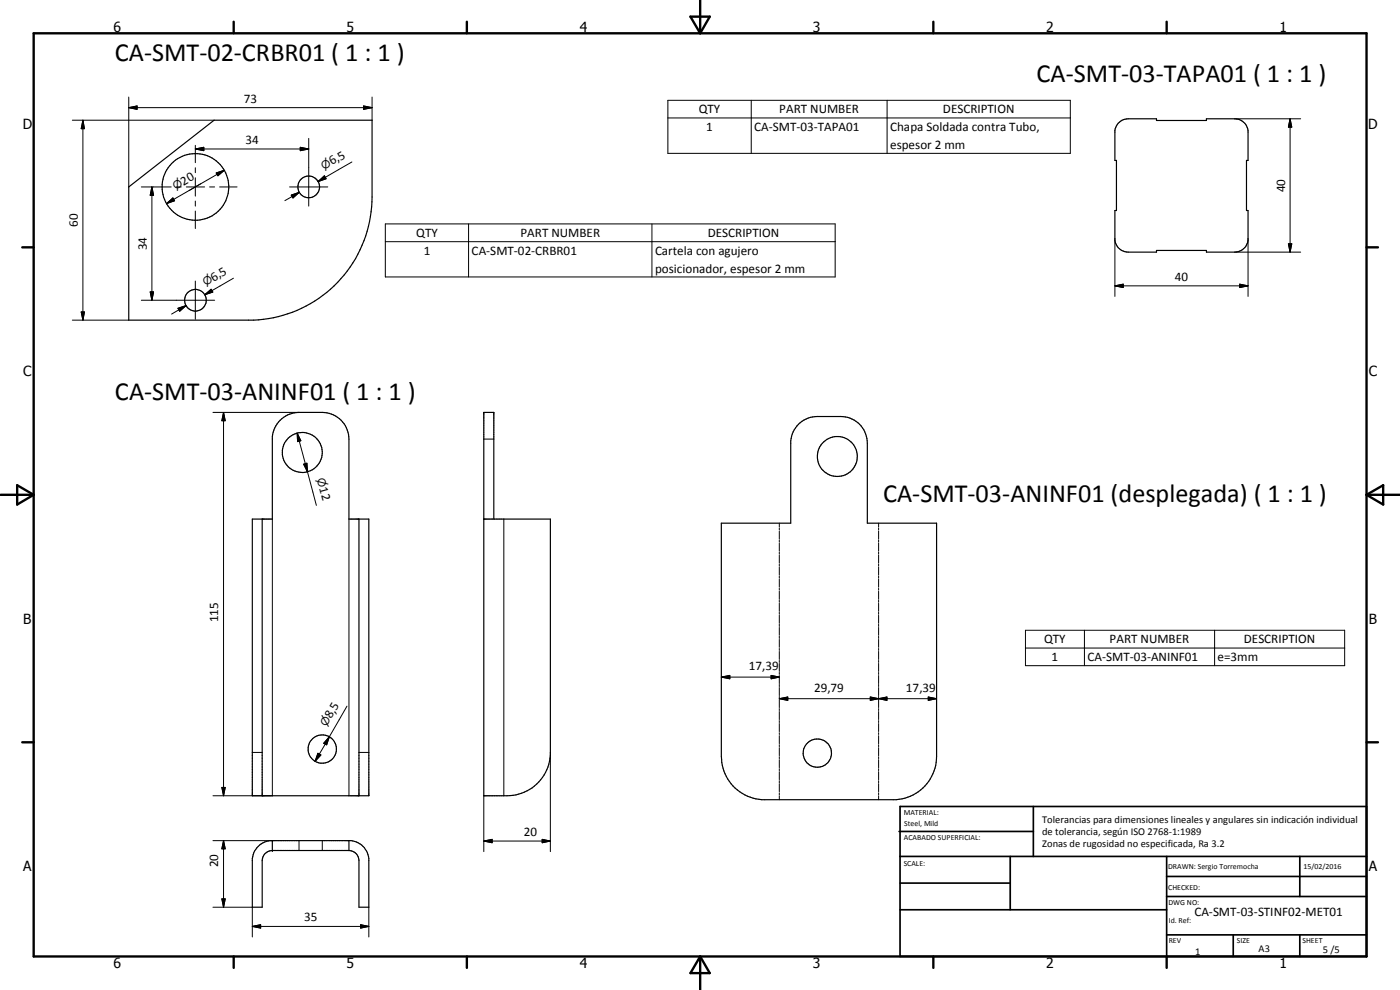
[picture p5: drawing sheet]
<svg xmlns="http://www.w3.org/2000/svg" width="420mm" height="297mm" viewBox="0 0 420 297" stroke-linecap="round" stroke-linejoin="round" font-family="sans-serif">
<g fill="none" stroke="#000" stroke-width=".35">
<path d="M335.6 37l1.5-1.1 1.5-.3h8.5v.6h15v-.6h8.5a4.1 4.1 0 0 1 4 3.6v8.9h-.5v15.1h.5v8.9a4.1 4.1 0 0 1-4 3.5h-8.5v-.5h-15v.5h-8.5a4.1 4.1 0 0 1-4-3.5v-8.9h.5v-15.1h-.5v-8.9l.2-1zM38.6 56.1l25.7-20h47.4v23a37 37 0 0 1-35.6 37h-37.5zM84.1 126.1a7.8 7.8 0 0 1 5.6-2.4h7a8 8 0 0 1 8 8v24h6v83.1h-35v-83.1h6v-24.6a8 8 0 0 1 2.4-5zM239.6 127.3a7.9 7.9 0 0 1 5.7-2.3h7a7.9 7.9 0 0 1 8 8v24h20.8v69.9a13 13 0 0 1-12.1 13h-40.4a13 13 0 0 1-12.1-13v-69.9h20.8v-24.8l.7-2.6zM78.7 155.7v83.1M107.7 155.7v83.1M145.2 155.7h20v71a13 13 0 0 1-13 12.1h-7v-115.1h3v32M81.7 255.2a3 3 0 0 0-3 3v14h-3v-14.6a6 6 0 0 1 5.4-5.4h24.2a5.9 5.9 0 0 1 5.4 5.4v14.6h-3v-14a3 3 0 0 0-3-3M81.7 252.2v3M81.7 255.2h23M104.7 252.2v3"/>
<circle cx="58.7" cy="56.1" r="10"/>
<circle cx="92.6" cy="56.1" r="3.2"/>
<circle cx="58.7" cy="90.1" r="3.3"/>
<circle cx="90.7" cy="135.7" r="6"/>
<circle cx="251.3" cy="137" r="6"/>
<circle cx="96.7" cy="224.7" r="4.2"/>
<circle cx="245.3" cy="226" r="4.2"/>
</g>
<g fill="none" stroke="#000" stroke-width=".3">
<path d="M21.7 36.1h42.6M24.9 36.1l.4 2.5h-.9zM24.9 36.1v60M38.6 32.3l2.5-.5v1zM38.6 32.3h73.1M38.6 29.1v27M109.1 31.8l2.6 .5-2.6 .5zM111.7 29.1v7M200.4 30.1h120.8v15.9h-120.8zM200.4 35.4h120.8M225.5 30.1v15.9M266.2 30.1v15.9"/>
<path d="M370.6 35.6h19.7M387.2 35.6l.5 2.5h-1zM387.2 35.6v40M42.4 56.1h9M45.6 56.1l.5 2.5h-1zM45.6 56.1v34M52.9 56.1h1.5M55.9 56.1h5.5M58.6 44.7l2.6-.5v1zM58.6 43.6v5.2M58.6 50.3v1.5M58.6 53.3v5.5"/>
<path d="M58.6 44.7h34.1M60.3 55.1l-3.6 2.1M62.9 56.1h1.5M64.9 51.9l2.4-.8-1.9 1.6zM65.9 56.1h5.3M67.3 51.1l-17.3 10M86.9 56.1h11.5M87.4 58.5l2.4-.8-1.9 1.7zM89.8 57.7l-4.3 2.5M90.1 44.2l2.6 .5-2.6 .5zM92.7 41.5v20.3M95.5 54.5l1.9-1.8 .5 .9z"/>
<path d="M97.6 53.2l-2.1 1.3M105.6 48.6l-10.1 5.9M50 61.1l1.9-1.7 .5 .8zM58.6 60.3v1.5M58.6 63.3v5.3M115.6 67.2h135v15.9h-135zM115.6 72.5h135M140.6 67.2v15.9M195.7 67.2v15.9M334.6 71.6v17.3M370.6 75.6h19.7M374.6 71.6v17.3"/>
<path d="M386.7 73.2h1l-.5 2.4zM21.7 96.1h16.9M24.4 93.6h.9l-.4 2.5zM42.4 90.1h22M45.1 87.6h1l-.5 2.5zM53.4 92.5l2.4-.8-1.9 1.7zM55.8 91.7l-4.3 2.5M58.6 84.3v11.5M61.5 88.4l1.9-1.6 .5 .8zM63.6 87.2l-2.1 1.2M70.1 83.5l-8.6 4.9M334.6 85.8l2.5-.5v1z"/>
<path d="M334.6 85.8h40M372.1 85.3l2.5 .5-2.5 .5zM63.9 123.7h25.8M67.1 123.7l.5 2.5h-1zM67.1 123.7v115.1M89.2 130l1.1 2.2-1 .3zM89.2 130l5.7 21.6M91.1 139.3l1-.3 .2 2.6zM145.2 131.7h3M81.7 155.7v83.1h-17.8M104.7 155.7v83.1M151.2 155.7v83.1"/>
<path d="M233.9 157v1.2M233.9 158.5v.5M233.9 159.4v2.4M263.7 157v1.2M263.7 158.5v.5M263.7 159.4v2.4M233.9 162.1v.6M233.9 163v2.4M233.9 165.7v.6M233.9 166.6v2.4M233.9 169.3v.6M233.9 170.2v2.4"/>
<path d="M233.9 172.9v.6M233.9 173.8v2.4M233.9 176.5v.6M233.9 177.4v2.4M263.7 162.1v.6M263.7 163v2.4M263.7 165.7v.6M263.7 166.6v2.4M263.7 169.3v.6M263.7 170.2v2.4M263.7 172.9v.6M263.7 173.8v2.4"/>
<path d="M263.7 176.5v.6M263.7 177.4v2.4M233.9 180.1v.6M233.9 181v2.4M233.9 183.7v.6M233.9 184.6v2.4M233.9 187.3v.7M233.9 188.3v2.3M233.9 190.9v.7M233.9 191.9v2.3M233.9 194.6v.6M233.9 195.5v2.4"/>
<path d="M233.9 198.2v.6M233.9 199.1v2.4M263.7 180.1v.6M263.7 181v2.4M263.7 183.7v.6M263.7 184.6v2.4M263.7 187.3v.7M263.7 188.3v2.3M263.7 190.9v.7M263.7 191.9v2.3M263.7 194.6v.6M263.7 195.5v2.4"/>
<path d="M263.7 198.2v.6M263.7 199.1v2.4M307.8 189.1h95.8v10.6h-95.8zM307.8 194.4h95.8M325.4 189.1v10.6M364.5 189.1v10.6M104.1 211.9l-5.3 9.2M216.5 203.2l2.5-.6v1.1zM216.5 203.2h17.4M231.4 202.6l2.5 .6-2.5 .5zM233.9 209.6l2.5-.5v1zM233.9 201.8v.6"/>
<path d="M233.9 202.7v2.4M233.9 205.4v.6M233.9 206.3v2.4M233.9 209v.6M233.9 209.9v2.4M233.9 212.6v.6M233.9 213.5v2.4M233.9 216.2v.6M233.9 217.1v2.4M233.9 219.8v.6M233.9 209.6h47.2M261.2 209.1l2.5 .5-2.5 .5z"/>
<path d="M261.2 209.1v1l5-1v1zM263.7 209.6l2.5-.5v1zM263.7 201.8v.6M263.7 202.7v2.4M263.7 205.4v.6M263.7 206.3v2.4M263.7 209v.6M263.7 209.9v2.4M263.7 212.6v.6M263.7 213.5v2.4M263.7 216.2v.6M263.7 217.1v2.4"/>
<path d="M263.7 219.8v.6M278.6 209.1l2.5 .5-2.5 .5zM66.6 236.3h1l-.5 2.5zM75.7 225.8h3M95.4 226l.9 .5-1.7 1.9zM98.8 221.1l-.8 2.4-.9-.5zM98.8 221.1l-4.2 7.3M107.7 225.8h3M145.2 238.8v16.7M165.2 225.8v29.7M233.9 220.7v2.4M233.9 223.4v.6"/>
<path d="M233.9 224.3v2.4M233.9 227v.6M233.9 227.9v2.4M233.9 230.6v.6M233.9 231.5v2.4M233.9 234.2v.7M233.9 235.1v2.4M233.9 237.9v.6M233.9 238.8v1.1M263.7 220.7v2.4M263.7 223.4v.6M263.7 224.3v2.4"/>
<path d="M263.7 227v.6M263.7 227.9v2.4M263.7 230.6v.6M263.7 231.5v2.4M263.7 234.2v.7M263.7 235.1v2.4M263.7 237.9v.6M263.7 238.8v1.1M63.9 252.2h17.8M67.1 252.2l.5 2.5h-1zM67.1 252.2v20M89.7 252.2v3"/>
<path d="M96.7 252.2v3M145.2 252.3l2.5-.5v1.1zM145.2 252.3h20M162.7 251.8l2.5 .5-2.5 .6zM63.9 272.2h11.8v8.9M66.6 269.7h1l-.5 2.5zM75.7 278l2.5-.5v1zM75.7 278h35M108.2 277.5l2.5 .5-2.5 .5zM110.7 272.2v8.9"/>
</g>
<g fill="#000">
<circle cx="81.7" cy="252.2" r=".18"/>
<circle cx="81.7" cy="255.2" r=".18"/>
</g>
<g fill="none" stroke="#000" stroke-width=".71">
<path d="M10.1 10h400v277h-400zM70.1 6.5v3.5M140.1 6.5v3.5M207.2 5h5.8l-2.9 5zM210.1 0v10M280.1 6.5v3.5M350.1 6.5v3.5M6.7 74.2h3.4M410.1 74.2h3.4M.2 148.5h9.9M5.2 145.6l4.9 2.9-4.9 2.9zM410.1 148.5h10"/>
<path d="M410.1 148.5l5-2.9v5.8zM6.7 222.7h3.4M410.1 222.7h3.4M70.1 287v3.4M140.1 287v3.4M210.1 287v10M210.1 287l2.9 5h-5.8zM280.1 287v3.4M350.1 287v3.4"/>
</g>
<g fill="none" stroke="#000" stroke-width=".51">
<path d="M269.8 249.5h40.3M270.1 242h140v45h-140zM270.1 257h140M303.2 257v16M310.1 242v15M350.1 257v30M390.1 257v12M270.1 265h33.1M270.1 273h80M350.1 269h60M350.1 263h60M350.1 280.5h60"/>
<path d="M370.1 280.5v6.5M390.1 280.5v6.5"/>
</g>
<g fill="#000">
<path d="M24.9 36.1l.4 2.5h-.9zM38.6 32.3l2.5-.5v1zM109.1 31.8l2.6 .5-2.6 .5zM387.2 35.6l.5 2.5h-1zM45.6 56.1l.5 2.5h-1zM50 61.1l1.9-1.7 .5 .8zM58.6 44.7l2.6-.5v1zM64.9 51.9l2.4-.8-1.9 1.6zM87.4 58.5l2.4-.8-1.9 1.7zM90.1 44.2l2.6 .5-2.6 .5zM95.5 54.5l1.9-1.8 .5 .9zM386.7 73.2h1l-.5 2.4z"/>
<path d="M24.4 93.6h.9l-.4 2.5zM45.1 87.6h1l-.5 2.5zM53.4 92.5l2.4-.8-1.9 1.7zM61.5 88.4l1.9-1.6 .5 .8zM334.6 85.8l2.5-.5v1zM372.1 85.3l2.5 .5-2.5 .5zM67.1 123.7l.5 2.5h-1zM89.2 130l1.1 2.2-1 .3zM91.1 139.3l1-.3 .2 2.6zM216.5 203.2l2.5-.6v1.1zM231.4 202.6l2.5 .6-2.5 .5zM233.9 209.6l2.5-.5v1z"/>
<path d="M261.2 209.1l2.5 .5-2.5 .5zM263.7 209.6l2.5-.5v1zM278.6 209.1l2.5 .5-2.5 .5zM66.6 236.3h1l-.5 2.5zM95.4 226l.9 .5-1.7 1.9zM98.8 221.1l-.8 2.4-.9-.5zM67.1 252.2l.5 2.5h-1zM145.2 252.3l2.5-.5v1.1zM162.7 251.8l2.5 .5-2.5 .6zM66.6 269.7h1l-.5 2.5zM75.7 278l2.5-.5v1zM108.2 277.5l2.5 .5-2.5 .5z"/>
</g>
<g font-size="7.9">
<text x="34.5" y="18.2">CA-SMT-02-CRBR01 ( 1 : 1 )</text>
<text x="311.1" y="24.6">CA-SMT-03-TAPA01 ( 1 : 1 )</text>
<text x="34.5" y="120">CA-SMT-03-ANINF01 ( 1 : 1 )</text>
<text x="265" y="150.7">CA-SMT-03-ANINF01 (desplegada) ( 1 : 1 )</text>
</g>
<g font-size="4.2">
<text x="34" y="9.6">6</text>
<text x="104" y="9.6">5</text>
<text x="174" y="9.6">4</text>
<text x="244" y="9.6">3</text>
<text x="314" y="9.6">2</text>
<text x="384" y="9.6">1</text>
<text x="6.8" y="38.7">D</text>
<text x="410.6" y="38.7">D</text>
<text x="7" y="112.9">C</text>
<text x="410.8" y="112.9">C</text>
<text x="7" y="187.1">B</text>
<text x="410.8" y="187.1">B</text>
<text x="7" y="261.4">A</text>
<text x="410.8" y="261.4">A</text>
<text x="34" y="290.4">6</text>
<text x="104" y="290.4">5</text>
<text x="174" y="290.4">4</text>
<text x="244" y="290.4">3</text>
<text x="314" y="290.4">2</text>
<text x="384" y="290.4">1</text>
</g>
<g font-size="3.9">
<text x="73.2" y="30.8">73</text>
<text x="209.7" y="34">QTY</text>
<text x="233.9" y="34">PART NUMBER</text>
<text x="283" y="34">DESCRIPTION</text>
<text x="212" y="39.3">1</text>
<text x="226.3" y="39.3">CA-SMT-03-TAPA01</text>
<text x="267.2" y="39.4">Chapa Soldada contra Tubo,</text>
<text x="73.7" y="43.1">34</text>
<text x="267.2" y="44.7">espesor 2 mm</text>
<text x="99.6" y="49.6" transform="rotate(-30 99.6 49.6)">6,5</text>
<text x="55.1" y="55.7" transform="rotate(-30 55.1 55.7)">20</text>
<text x="385.6" y="57.7" transform="rotate(-90 385.6 57.7)">40</text>
<text x="23.4" y="68.1" transform="rotate(-90 23.4 68.1)">60</text>
<text x="124.9" y="71.2">QTY</text>
<text x="156.2" y="71.1">PART NUMBER</text>
<text x="212.4" y="71.2">DESCRIPTION</text>
<text x="44.1" y="75.1" transform="rotate(-90 44.1 75.1)">34</text>
<text x="127.2" y="76.4">1</text>
<text x="141.6" y="76.5">CA-SMT-02-CRBR01</text>
<text x="196.6" y="76.5">Cartela con agujero</text>
<text x="196.6" y="81.8">posicionador, espesor 2 mm</text>
<text x="64" y="84.5" transform="rotate(-30 64 84.5)">6,5</text>
<text x="352.6" y="84.2">40</text>
<text x="95.8" y="146.5" transform="rotate(75 95.8 146.5)">12</text>
<text x="65.5" y="186.7" transform="rotate(-90 65.5 186.7)">115</text>
<text x="313.4" y="193">QTY</text>
<text x="333" y="193">PART NUMBER</text>
<text x="373.3" y="193">DESCRIPTION</text>
<text x="224.7" y="201.1">17,39</text>
<text x="315.6" y="198.3">1</text>
<text x="326.4" y="198.4">CA-SMT-03-ANINF01</text>
<text x="365.4" y="198.4">e=3mm</text>
<text x="244.3" y="207.6">29,79</text>
<text x="271.9" y="207.6">17,39</text>
<text x="99.4" y="215.8" transform="rotate(-60 99.4 215.8)">8,5</text>
<text x="157.2" y="250.8">20</text>
<text x="65.5" y="260.2" transform="rotate(-90 65.5 260.2)">20</text>
<text x="358.5" y="275">CA-SMT-03-STINF02-MET01</text>
<text x="91.3" y="276.4">35</text>
</g>
<g font-size="3.3">
<text x="97.1" y="51" transform="rotate(-30 97.1 51)">n</text>
<text x="52.7" y="57.1" transform="rotate(-30 52.7 57.1)">n</text>
<text x="61.6" y="85.9" transform="rotate(-30 61.6 85.9)">n</text>
<text x="95.1" y="143.8" transform="rotate(75 95.1 143.8)">n</text>
<text x="98" y="218.2" transform="rotate(-60 98 218.2)">n</text>
</g>
<g font-size="3.1">
<text x="312.7" y="246.8">Tolerancias para dimensiones lineales y angulares sin indicación individual</text>
<text x="312.7" y="250.4">de tolerancia, según ISO 2768-1:1989</text>
<text x="312.7" y="254">Zonas de rugosidad no especificada, Ra 3.2</text>
<text x="358.7" y="286.5">1</text>
<text x="377.7" y="285.6">A3</text>
<text x="397" y="285.9">5 /5</text>
</g>
<g font-size="2.4">
<text x="271.2" y="244.4">MATERIAL:</text>
<text x="271.3" y="252">ACABADO SUPERFICIAL:</text>
<text x="271.4" y="247.9">Steel, Mild</text>
<text x="271.2" y="259.7">SCALE:</text>
<text x="350.6" y="260.8">DRAWN: Sergio Torremocha</text>
<text x="391.2" y="260.6">15/02/2016</text>
<text x="350.6" y="267">CHECKED:</text>
<text x="350.6" y="271.4">DWG NO:</text>
<text x="350.8" y="276.9">Id. Ref:</text>
<text x="350.8" y="282.8">REV</text>
<text x="371.2" y="282.9">SIZE</text>
<text x="390.9" y="282.9">SHEET</text>
</g>
</svg>
